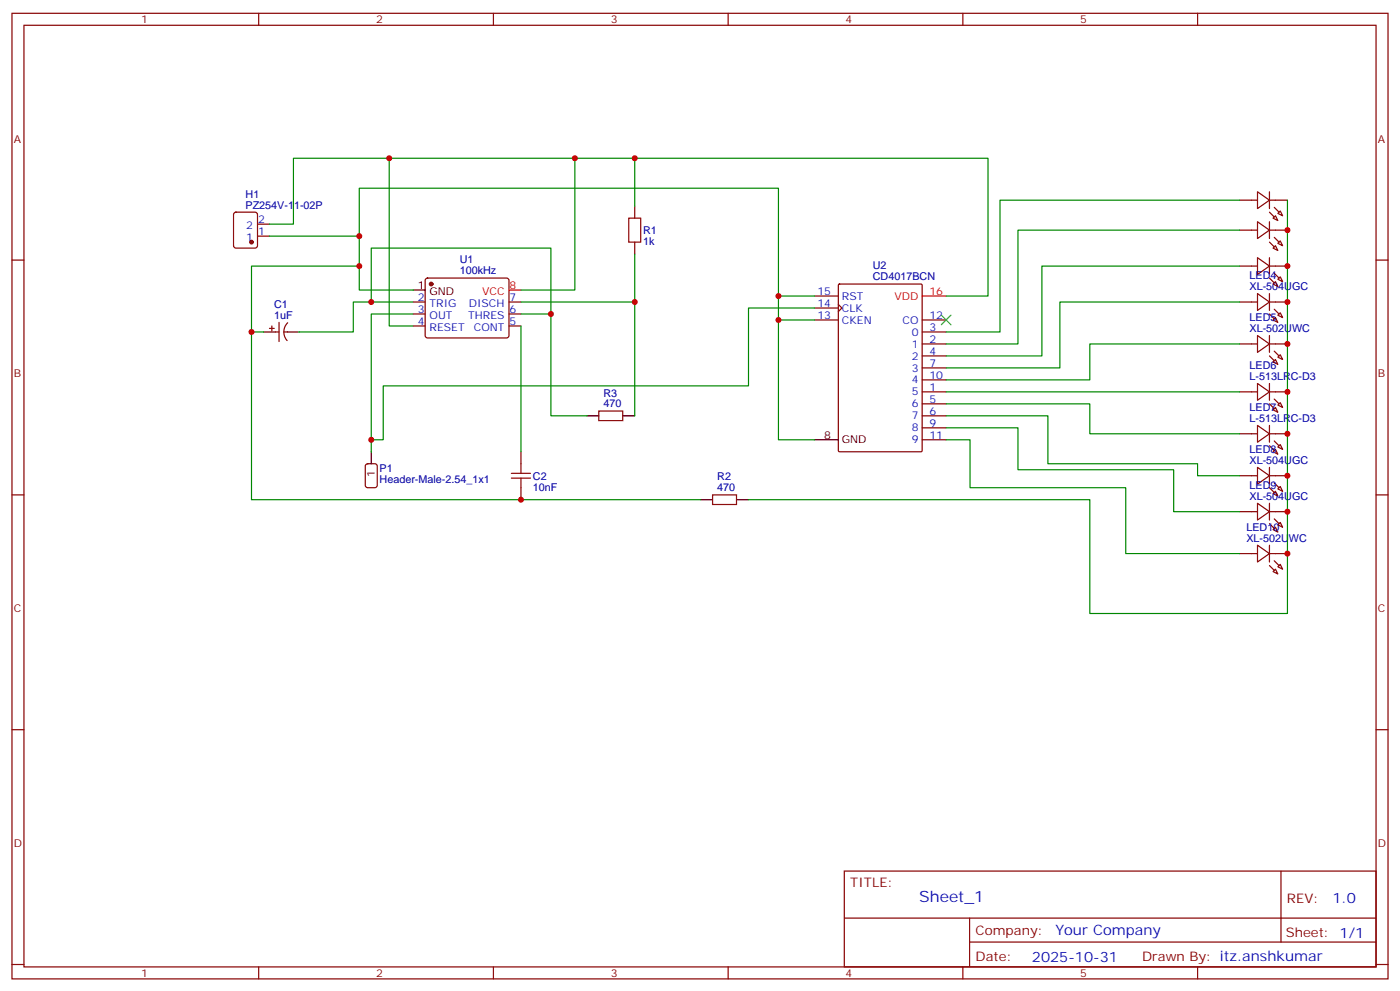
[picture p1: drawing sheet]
<svg xmlns="http://www.w3.org/2000/svg" width="412mm" height="292mm" viewBox="0 0 412 292" stroke-linecap="round" stroke-linejoin="round" font-family="sans-serif">
<g fill="none" stroke="#870000" stroke-width=".35">
<path d="M3.5 3.9h405.4v284.4h-405.4zM7.1 7.4h398.2v277.3h-398.2zM76.2 3.9v3.5M145.3 3.9v3.5M214.5 3.9v3.5M283.6 3.9v3.5M352.8 3.9v3.5M365.1 58.9h5.3M370.4 56.5l3.5 2.4-3.5 2.5zM373.9 58.9h5.3M373.9 56.5v4.9M3.5 76.6h3.6"/>
<path d="M69 62.7l.5-.2h5.6l.7 .4v9.5l-.4 .6-5.9 .1-.7-.5v-9.4zM75.8 69.5h3.6M75.8 66h3.6M187 60.7v3.5M187 71.3v3.5M365.1 67.8h5.3M365.1 78.4h5.3M370.4 65.3l3.5 2.5-3.5 2.4zM370.4 75.9l3.5 2.5-3.5 2.4zM373.9 65.3v4.9M373.9 75.9v4.9M373.9 67.8h5.3"/>
<path d="M373.9 78.4h5.3M375 64.2l.7-.7 .7 1.4zM375 73.1l.7-.7 .7 1.4zM376.4 62.8l.7-.7 .7 1.4zM376.4 71.6l.7-.7 .7 1.5zM405.3 76.6h3.6M79.4 96.7h1.4M80.1 96v1.4M81.1 97.8h1.1M82.2 94.9v5.7M83.6 97.8h1.1M84.7 95a3.8 3.8 0 0 0-.1 5.3"/>
<path d="M121.7 88.9h3.5M121.7 92.5h3.5M121.7 96h3.5M125.5 82.1l.4-.2h23.3l.5 .2 .2 .5v16.5l-.7 .4h-23.5l-.5-.7v-16.2zM149.9 88.9h3.6M149.9 92.5h3.6M149.9 96h3.6M239.9 94.2h7M239.9 87.2h7M239.9 90.7h7M246.9 89.6l1.1 1.1-1.1 1.1M247 83.8l.3-.2h24l.3 .2v48.9l-.2 .3h-24.1l-.3-.2z"/>
<path d="M271.6 97.8h7.1M271.6 94.2h7.1M365.1 88.9h5.3M370.4 86.5l3.5 2.4-3.5 2.5zM370.4 98.8l3.5 2.5-3.5 2.5zM373.9 86.5v4.9M373.9 98.8v5M373.9 88.9h5.3M375 83.6l.7-.7 .7 1.4zM375 94.2l.7-.7 .7 1.4zM376.4 82.2l.7-.7 .7 1.4zM376.4 92.8l.7-.7 .7 1.4z"/>
<path d="M271.6 101.3h7.1M271.6 115.4h7.1M271.6 104.8h7.1M271.6 118.9h7.1M271.6 108.3h7.1M271.6 111.9h7.1M365.1 101.3h5.3M365.1 115.4h5.3M370.4 112.9l3.5 2.5-3.5 2.5zM373.9 112.9v5M373.9 101.3h5.3M373.9 115.4h5.3"/>
<path d="M375 106.6l.7-.7 .7 1.4zM376.4 105.2l.7-.7 .7 1.4zM376.4 119.3l.7-.7 .7 1.4zM107.8 136.8l.5-.2h2.1l.7 .4v5.9l-.4 .7h-2.4l-.6-.4-.1-5.9zM153.5 133v3.6M176.4 121h7v2.9h-7zM271.6 122.4h7.1M271.6 126h7.1M271.6 129.5h7.1M365.1 127.7h5.3M370.4 125.3l3.5 2.4-3.5 2.5zM370.4 137.6l3.5 2.5-3.5 2.5z"/>
<path d="M373.9 125.3v4.9M373.9 137.6v5M373.9 127.7h5.3M375 120.7l.7-.7 .7 1.4zM375 133l.7-.7 .7 1.4zM376.4 131.6l.7-.7 .7 1.4zM3.5 145.7h3.6M153.5 143.6v3.5M209.9 145.7h7.1v2.9h-7.1zM365.1 140.1h5.3M365.1 150.7h5.3M370.4 148.2l3.5 2.5-3.5 2.4z"/>
<path d="M373.9 148.2v4.9M373.9 140.1h5.3M373.9 150.7h5.3M375 145.4l.7-.7 .7 1.4zM375 156l.7-.7 .7 1.4zM376.4 144l.7-.7 .7 1.4zM376.4 154.6l.7-.8 .7 1.5zM405.3 145.7h3.6M365.1 163h5.3M370.4 160.5l3.5 2.5-3.5 2.5zM373.9 160.5v5M373.9 163h5.3"/>
<path d="M375 168.3l.7-.7 .7 1.4zM376.4 166.9l.7-.7 .7 1.4zM3.5 214.9h3.6M405.3 214.9h3.6M248.7 256.5h156.6v28.2h-156.6zM377.3 256.5v20.9M248.7 270.4h156.5M285.6 277.4h119.6M285.6 270.4v14.1M3.5 284h3.6M76.2 284.7v3.6M145.3 284.7v3.6"/>
<path d="M214.5 284.7v3.6M283.6 284.7v3.6M352.8 284.7v3.6M405.3 284h3.6"/>
</g>
<g fill="#870000" stroke="#870000" stroke-width=".35">
<path d="M375.4 61.1l1.4 1.4z"/>
<path d="M373.9 62.5l1.5 1.4z"/>
<path d="M375.4 69.9l1.4 1.4z"/>
<path d="M373.9 71.3l1.5 1.4z"/>
<path d="M375.4 80.5l1.4 1.4z"/>
<path d="M373.9 81.9l1.5 1.4z"/>
<path d="M375.4 91.1l1.4 1.4z"/>
<path d="M373.9 92.5l1.5 1.4z"/>
<path d="M375.4 103.4l1.4 1.4z"/>
<path d="M373.9 104.8l1.5 1.4z"/>
<path d="M375.4 117.5l1.4 1.4z"/>
<path d="M373.9 118.9l1.5 1.4z"/>
<path d="M375.4 129.9l1.4 1.4z"/>
<path d="M373.9 131.3l1.5 1.4z"/>
<path d="M375.4 142.2l1.4 1.4z"/>
<path d="M373.9 143.6l1.5 1.4z"/>
<path d="M375.4 152.8l1.4 1.4z"/>
<path d="M373.9 154.2l1.5 1.4z"/>
<path d="M375.4 165.1l1.4 1.4z"/>
<path d="M373.9 166.5l1.5 1.5z"/>
<circle cx="127" cy="83.6" r=".53"/>
<circle cx="74.1" cy="71.3" r=".53"/>
</g>
<path d="M77.6 97.8h3.5M84.7 97.8h3.5M121.7 85.4h3.5M109.4 133v3.6M172.9 122.4h3.5M183.4 122.4h3.6M239.9 129.5h7M206.4 147.1h3.5M217 147.1h3.5" fill="none" stroke="#000" stroke-width=".35"/>
<path d="M149.9 85.4h3.6M271.6 87.2h7.1" fill="none" stroke="#f00" stroke-width=".35"/>
<path d="M185.2 64.2h3.5v7.1h-3.5zM150.6 139.4h5.7M153.5 136.6v2.8M150.6 140.8h5.7M153.5 140.8v2.8" fill="none" stroke="#a10000" stroke-width=".35"/>
<g fill="none" stroke="#008700" stroke-width=".35">
<path d="M114.7 46.6v49.4h7M169.3 46.6v38.8h-15.8M187 46.6v14.1M365.1 58.9h-70.5v38.9h-15.9M379.2 58.9v121.8h-58.2v-33.6h-100.5M79.4 66h7v-19.4h204.6v40.6h-12.3M79.4 69.5h26.4v-14.1h123.5v74.1h10.6M105.8 69.5v15.9h15.9M105.8 78.4h-31.7v19.4M187 74.8v14.1h-33.5M365.1 67.8h-65.2v33.5h-21.2M365.1 78.4h-58.2v26.4h-28.2"/>
<path d="M77.6 97.8h-3.5v49.3h132.3M109.4 88.9v-15.8h52.9v19.4M121.7 92.5h-12.3v40.5M121.7 88.9h-17.6v8.9h-15.9M153.5 92.5h8.8v29.9h10.6M153.5 96v37M187 88.9v33.5M229.3 87.2h10.6M229.3 94.2h10.6M239.9 90.7h-19.4v22.9h-107.6v15.9h-3.5M365.1 88.9h-52.9v19.4h-33.5M278.7 118.9h42.3v8.8h44.1"/>
<path d="M278.7 115.4h86.4M365.1 101.3h-44.1v10.6h-42.3M278.7 122.4h30v14.2h44.1v3.5h12.3M278.7 126h21.2v12.3h45.8v12.4h19.4M278.7 129.5h7.1v14.1h45.8v19.4h33.5"/>
</g>
<path d="M277.3 92.8l2.8 2.8M280.1 92.8l-2.8 2.8" fill="none" stroke="#3c3" stroke-width=".35"/>
<g fill="#c00">
<circle cx="105.8" cy="69.5" r=".88"/>
<circle cx="114.7" cy="46.6" r=".88"/>
<circle cx="109.4" cy="129.5" r=".88"/>
<circle cx="153.5" cy="147.1" r=".88"/>
<circle cx="105.8" cy="78.4" r=".88"/>
<circle cx="74.1" cy="97.8" r=".88"/>
<circle cx="162.3" cy="92.5" r=".88"/>
<circle cx="109.4" cy="88.9" r=".88"/>
<circle cx="169.3" cy="46.6" r=".88"/>
<circle cx="187" cy="88.9" r=".88"/>
<circle cx="187" cy="46.6" r=".88"/>
<circle cx="229.3" cy="87.2" r=".88"/>
<circle cx="229.3" cy="94.2" r=".88"/>
<circle cx="379.2" cy="67.8" r=".88"/>
<circle cx="379.2" cy="78.4" r=".88"/>
<circle cx="379.2" cy="88.9" r=".88"/>
<circle cx="379.2" cy="101.3" r=".88"/>
<circle cx="379.2" cy="115.4" r=".88"/>
<circle cx="379.2" cy="127.7" r=".88"/>
<circle cx="379.2" cy="140.1" r=".88"/>
<circle cx="379.2" cy="150.7" r=".88"/>
<circle cx="379.2" cy="163" r=".88"/>
</g>
<text font-size="4.6" fill="#00f" x="270.8" y="265.5">Sheet_1</text>
<g font-size="4.2" fill="#00f">
<text x="392.5" y="265.8">1.0</text>
<text x="310.9" y="275.3">Your Company</text>
<text x="304" y="283.1">2025-10-31</text>
</g>
<g font-size="3.9" fill="#800">
<text x="250.5" y="261.1">TITLE:</text>
<text x="379.1" y="265.8">REV:</text>
<text x="287.4" y="275.3">Company:</text>
<text x="378.7" y="275.9">Sheet: 1/1</text>
<text x="287.4" y="283">Date:</text>
<text x="336.4" y="283.1">Drawn By: itz.anshkumar</text>
</g>
<g font-size="3.2" fill="#800">
<text x="41.6" y="6.9">1</text>
<text x="110.8" y="6.9">2</text>
<text x="179.9" y="6.9">3</text>
<text x="249.1" y="6.9">4</text>
<text x="318.2" y="6.9">5</text>
<text x="4.1" y="42">A</text>
<text x="405.9" y="42">A</text>
<text x="4.1" y="111.2">B</text>
<text x="405.9" y="111.2">B</text>
<text x="4.1" y="180.3">C</text>
<text x="405.9" y="180.3">C</text>
<text x="4.1" y="249.4">D</text>
<text x="405.9" y="249.4">D</text>
<text x="41.6" y="287.7">1</text>
<text x="110.8" y="287.7">2</text>
<text x="179.9" y="287.7">3</text>
<text x="249.1" y="287.7">4</text>
<text x="318.2" y="287.7">5</text>
</g>
<g font-size="3.2" fill="#000080">
<text x="72.3" y="58.4">H1</text>
<text x="72.3" y="61.4">PZ254V-11-02P</text>
<text x="189.4" y="68.9">R1</text>
<text x="135.5" y="77.4">U1</text>
<text x="189.4" y="72.1">1k</text>
<text x="135.5" y="80.6">100kHz</text>
<text x="257.1" y="82.4">CD4017BCN</text>
<text x="257.1" y="79.3">U2</text>
<text x="368.1" y="82.2">LED4</text>
<text x="368.1" y="85.4">XL-504UGC</text>
<text x="80.8" y="93.9">1uF</text>
<text x="80.8" y="90.7">C1</text>
<text x="368.1" y="94.6">LED5</text>
<text x="368.1" y="97.8">XL-502UWC</text>
<text x="368.1" y="111.9">L-513LRC-D3</text>
<text x="368.1" y="108.7">LED6</text>
<text x="177.8" y="120">470</text>
<text x="177.8" y="116.8">R3</text>
<text x="368.1" y="124.2">L-513LRC-D3</text>
<text x="368.1" y="121">LED7</text>
<text x="368.1" y="136.6">XL-504UGC</text>
<text x="368.1" y="133.4">LED8</text>
<text x="111.8" y="142.3">Header-Male-2.54_1x1</text>
<text x="111.8" y="139.1">P1</text>
<text x="157" y="141.2">C2</text>
<text x="211.3" y="141.5">R2</text>
<text x="368.1" y="144">LED9</text>
<text x="157" y="144.4">10nF</text>
<text x="211.3" y="144.7">470</text>
<text x="368.1" y="147.1">XL-504UGC</text>
<text x="367.1" y="159.5">XL-502UWC</text>
<text x="367.1" y="156.3">LED10</text>
</g>
<g font-size="3.2" fill="#00f">
<text x="76" y="65.7">2</text>
<text x="72.5" y="70.9">1</text>
<text x="72.5" y="67.4">2</text>
<text x="76" y="69.2">1</text>
<text x="123" y="88.6">2</text>
<text x="150.1" y="88.6">7</text>
<text x="240.8" y="86.8">15</text>
<text x="248" y="88.2">RST</text>
<text x="123" y="92.1">3</text>
<text x="123" y="95.6">4</text>
<text x="126.5" y="90.3">TRIG</text>
<text x="126.5" y="93.9">OUT</text>
<text x="137.9" y="93.9">THRES</text>
<text x="138.1" y="90.3">DISCH</text>
<text x="150.1" y="95.6">5</text>
<text x="150.1" y="92.1">6</text>
<text x="240.8" y="90.3">14</text>
<text x="240.8" y="93.9">13</text>
<text x="248" y="91.8">CLK</text>
<text x="248" y="95.3">CKEN</text>
<text x="265.9" y="95.3">CO</text>
<text x="273.8" y="93.9">12</text>
<text x="126.5" y="97.4">RESET</text>
<text x="139.6" y="97.4">CONT</text>
<text x="268.6" y="98.8">0</text>
<text x="273.8" y="100.9">2</text>
<text x="273.8" y="97.4">3</text>
<text x="268.6" y="102.3">1</text>
<text x="268.6" y="105.9">2</text>
<text x="273.8" y="104.5">4</text>
<text x="273.8" y="108">7</text>
<text x="268.6" y="109.4">3</text>
<text x="268.6" y="112.9">4</text>
<text x="273.8" y="111.5">10</text>
<text x="268.6" y="116.5">5</text>
<text x="268.6" y="120">6</text>
<text x="273.8" y="115">1</text>
<text x="273.8" y="118.6">5</text>
<text x="268.6" y="123.5">7</text>
<text x="273.8" y="122.1">6</text>
<text x="273.8" y="125.6">9</text>
<text x="268.6" y="127">8</text>
<text x="268.6" y="130.6">9</text>
<text x="273.8" y="129.2">11</text>
</g>
<g font-size="3.2">
<text x="123" y="85.1">1</text>
<text x="126.5" y="86.8">GND</text>
<text x="242.8" y="129.2">8</text>
<text x="248" y="130.6">GND</text>
<text x="110.4" y="140.3" transform="rotate(-90 110.4 140.3)">1</text>
</g>
<g font-size="3.2" fill="#f00">
<text x="142" y="86.8">VCC</text>
<text x="150.1" y="85.1">8</text>
<text x="263.5" y="88.2">VDD</text>
<text x="273.8" y="86.8">16</text>
</g>
</svg>
